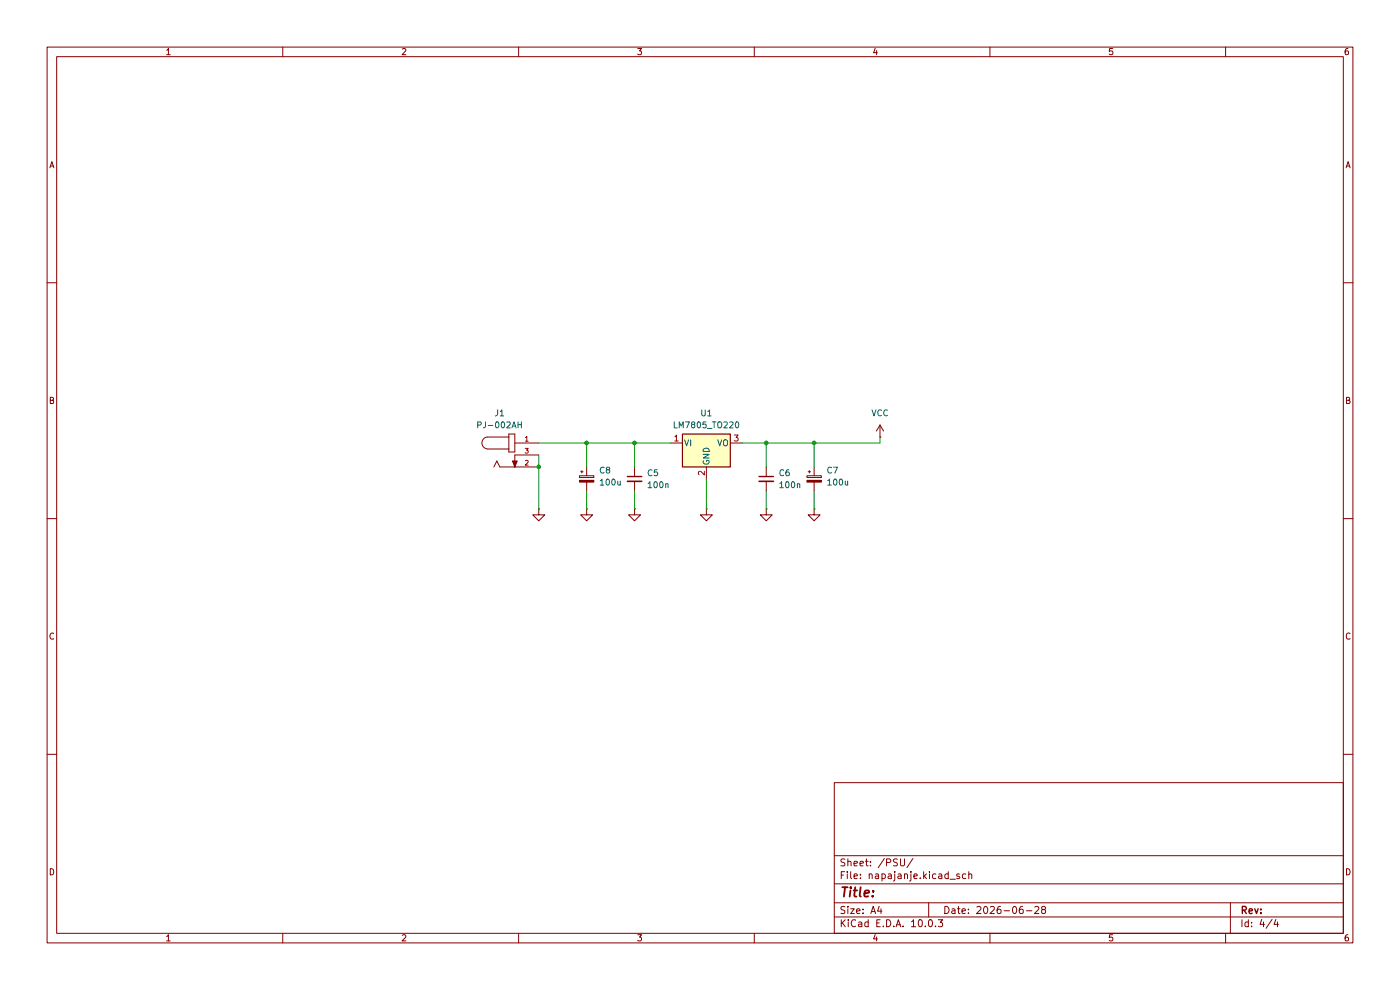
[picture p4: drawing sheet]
(kicad_sch
 (version 20260306)
 (generator "eeschema")
 (generator_version "10.0")
 (paper "A4")
 (title_block
  (date "2026-06-28"))
 (lib_symbols
  (symbol "Device:C_Polarized_Small"
   (pin_numbers (hide yes))
   (pin_names
    (offset 0.254) (hide yes)) (exclude_from_sim no) (in_bom yes) (on_board yes)
   (in_pos_files yes)
   (duplicate_pin_numbers_are_jumpers no)
   (property "Reference" "C" (at 0.254 1.778 0) (show_name no) (do_not_autoplace no) (effects (font (size 1.27 1.27)) (justify left)))
   (property "Value" "C_Polarized_Small" (at 0.254 -2.032 0) (show_name no) (do_not_autoplace no) (effects (font (size 1.27 1.27)) (justify left)))
   (property "Footprint" "" (at 0 0 0) (show_name no) (do_not_autoplace no) (hide yes) (effects (font (size 1.27 1.27))))
   (property "Datasheet" "" (at 0 0 0) (show_name no) (do_not_autoplace no) (hide yes) (effects (font (size 1.27 1.27))))
   (property "Description" "Polarized capacitor, small symbol" (at 0 0 0) (show_name no) (do_not_autoplace no) (hide yes) (effects (font (size 1.27 1.27))))
   (symbol "C_Polarized_Small_0_1"
    (rectangle (start -1.524 0.6858) (end 1.524 0.3048) (stroke (width 0) (type default)) (fill (type none)))
    (rectangle (start -1.524 -0.3048) (end 1.524 -0.6858) (stroke (width 0) (type default)) (fill (type outline)))
    (polyline (pts (xy -1.27 1.524) (xy -0.762 1.524)) (stroke (width 0) (type default)) (fill (type none)))
    (polyline (pts (xy -1.016 1.27) (xy -1.016 1.778)) (stroke (width 0) (type default)) (fill (type none))))
   (symbol "C_Polarized_Small_1_1"
    (pin passive line (at 0 2.54 270) (length 1.8542) (name "" (effects (font (size 1.27 1.27)))) (number "1" (effects (font (size 1.27 1.27)))))
    (pin passive line (at 0 -2.54 90) (length 1.8542) (name "" (effects (font (size 1.27 1.27)))) (number "2" (effects (font (size 1.27 1.27))))))
   (embedded_fonts no))
  (symbol "Device:C_Small"
   (pin_numbers (hide yes))
   (pin_names
    (offset 0.254) (hide yes)) (exclude_from_sim no) (in_bom yes) (on_board yes)
   (in_pos_files yes)
   (duplicate_pin_numbers_are_jumpers no)
   (property "Reference" "C" (at 0.254 1.778 0) (show_name no) (do_not_autoplace no) (effects (font (size 1.27 1.27)) (justify left)))
   (property "Value" "C_Small" (at 0.254 -2.032 0) (show_name no) (do_not_autoplace no) (effects (font (size 1.27 1.27)) (justify left)))
   (property "Footprint" "" (at 0 0 0) (show_name no) (do_not_autoplace no) (hide yes) (effects (font (size 1.27 1.27))))
   (property "Datasheet" "" (at 0 0 0) (show_name no) (do_not_autoplace no) (hide yes) (effects (font (size 1.27 1.27))))
   (property "Description" "Unpolarized capacitor, small symbol" (at 0 0 0) (show_name no) (do_not_autoplace no) (hide yes) (effects (font (size 1.27 1.27))))
   (symbol "C_Small_0_1"
    (polyline (pts (xy -1.524 0.508) (xy 1.524 0.508)) (stroke (width 0.3048) (type default)) (fill (type none)))
    (polyline (pts (xy -1.524 -0.508) (xy 1.524 -0.508)) (stroke (width 0.3302) (type default)) (fill (type none))))
   (symbol "C_Small_1_1"
    (pin passive line (at 0 2.54 270) (length 2.032) (name "" (effects (font (size 1.27 1.27)))) (number "1" (effects (font (size 1.27 1.27)))))
    (pin passive line (at 0 -2.54 90) (length 2.032) (name "" (effects (font (size 1.27 1.27)))) (number "2" (effects (font (size 1.27 1.27))))))
   (embedded_fonts no))
  (symbol "PJ-002AH:PJ-002AH"
   (pin_names
    (offset 1.016)) (exclude_from_sim no) (in_bom yes) (on_board yes)
   (in_pos_files yes)
   (duplicate_pin_numbers_are_jumpers no)
   (property "Reference" "J" (at -7.6272 5.0848 0) (show_name no) (do_not_autoplace no) (effects (font (size 1.27 1.27)) (justify left bottom)))
   (property "Value" "PJ-002AH" (at -7.6313 -5.0875 0) (show_name no) (do_not_autoplace no) (effects (font (size 1.27 1.27)) (justify left bottom)))
   (property "Footprint" "PJ-002AH:CUI_PJ-002AH" (at 0 0 0) (show_name no) (do_not_autoplace no) (hide yes) (effects (font (size 1.27 1.27)) (justify bottom)))
   (property "Datasheet" "" (at 0 0 0) (show_name no) (do_not_autoplace no) (hide yes) (effects (font (size 1.27 1.27))))
   (property "Description" "" (at 0 0 0) (show_name no) (do_not_autoplace no) (hide yes) (effects (font (size 1.27 1.27))))
   (property "MF" "Same Sky" (at 0 0 0) (show_name no) (do_not_autoplace no) (hide yes) (effects (font (size 1.27 1.27)) (justify bottom)))
   (property "Description_1" "2.0 x 6.5 mm, 5.0 A, Horizontal, Through Hole, Dc Power Jack Connector" (at 0 0 0) (show_name no) (do_not_autoplace no) (hide yes) (effects (font (size 1.27 1.27)) (justify bottom)))
   (property "Package" "None" (at 0 0 0) (show_name no) (do_not_autoplace no) (hide yes) (effects (font (size 1.27 1.27)) (justify bottom)))
   (property "Price" "None" (at 0 0 0) (show_name no) (do_not_autoplace no) (hide yes) (effects (font (size 1.27 1.27)) (justify bottom)))
   (property "Check_prices" "https://www.snapeda.com/parts/PJ-002AH/Same+Sky/view-part/?ref=eda" (at 0 0 0) (show_name no) (do_not_autoplace no) (hide yes) (effects (font (size 1.27 1.27)) (justify bottom)))
   (property "STANDARD" "Manufacturer recommendations" (at 0 0 0) (show_name no) (do_not_autoplace no) (hide yes) (effects (font (size 1.27 1.27)) (justify bottom)))
   (property "SnapEDA_Link" "https://www.snapeda.com/parts/PJ-002AH/Same+Sky/view-part/?ref=snap" (at 0 0 0) (show_name no) (do_not_autoplace no) (hide yes) (effects (font (size 1.27 1.27)) (justify bottom)))
   (property "MP" "PJ-002AH" (at 0 0 0) (show_name no) (do_not_autoplace no) (hide yes) (effects (font (size 1.27 1.27)) (justify bottom)))
   (property "Availability" "In Stock" (at 0 0 0) (show_name no) (do_not_autoplace no) (hide yes) (effects (font (size 1.27 1.27)) (justify bottom)))
   (property "MANUFACTURER" "CUI INC" (at 0 0 0) (show_name no) (do_not_autoplace no) (hide yes) (effects (font (size 1.27 1.27)) (justify bottom)))
   (symbol "PJ-002AH_0_0"
    (polyline (pts (xy -5.715 3.81) (xy -1.27 3.81)) (stroke (width 0.1524) (type default)) (fill (type none)))
    (arc (start -5.715 1.27) (mid -6.9794 2.54) (end -5.715 3.81) (stroke (width 0.1524) (type default)) (fill (type none)))
    (polyline (pts (xy -3.81 -1.27) (xy -4.445 -2.54)) (stroke (width 0.1524) (type default)) (fill (type none)))
    (polyline (pts (xy -3.175 -2.54) (xy -3.81 -1.27)) (stroke (width 0.1524) (type default)) (fill (type none)))
    (polyline (pts (xy -1.27 4.445) (xy -1.27 3.81)) (stroke (width 0.1524) (type default)) (fill (type none)))
    (polyline (pts (xy -1.27 3.81) (xy -1.27 1.27)) (stroke (width 0.1524) (type default)) (fill (type none)))
    (polyline (pts (xy -1.27 1.27) (xy -5.715 1.27)) (stroke (width 0.1524) (type default)) (fill (type none)))
    (polyline (pts (xy -1.27 1.27) (xy -1.27 0.635)) (stroke (width 0.1524) (type default)) (fill (type none)))
    (polyline (pts (xy -1.27 0.635) (xy 0 0.635)) (stroke (width 0.1524) (type default)) (fill (type none)))
    (polyline (pts (xy 0 4.445) (xy -1.27 4.445)) (stroke (width 0.1524) (type default)) (fill (type none)))
    (polyline (pts (xy 0 0.635) (xy 0 4.445)) (stroke (width 0.1524) (type default)) (fill (type none)))
    (polyline (pts (xy 0 0) (xy 0 -2.54)) (stroke (width 0.1524) (type default)) (fill (type none)))
    (polyline (pts (xy 0 -2.54) (xy -3.175 -2.54)) (stroke (width 0.1524) (type default)) (fill (type none)))
    (polyline (pts (xy 0 -2.54) (xy -0.508 -1.27) (xy 0.508 -1.27) (xy 0 -2.54)) (stroke (width 0.1524) (type default)) (fill (type outline)))
    (pin passive line (at 5.08 2.54 180) (length 5.08) (name "" (effects (font (size 1.016 1.016)))) (number "1" (effects (font (size 1.016 1.016)))))
    (pin passive line (at 5.08 -2.54 180) (length 5.08) (name "" (effects (font (size 1.016 1.016)))) (number "2" (effects (font (size 1.016 1.016)))))
    (pin passive line (at 5.08 0 180) (length 5.08) (name "" (effects (font (size 1.016 1.016)))) (number "3" (effects (font (size 1.016 1.016))))))
   (embedded_fonts no))
  (symbol "Regulator_Linear:LM7805_TO220"
   (pin_names
    (offset 0.254)) (exclude_from_sim no) (in_bom yes) (on_board yes)
   (in_pos_files yes)
   (duplicate_pin_numbers_are_jumpers no)
   (property "Reference" "U" (at -3.81 3.175 0) (show_name no) (do_not_autoplace no) (effects (font (size 1.27 1.27))))
   (property "Value" "LM7805_TO220" (at 0 3.175 0) (show_name no) (do_not_autoplace no) (effects (font (size 1.27 1.27)) (justify left)))
   (property "Footprint" "Package_TO_SOT_THT:TO-220-3_Vertical" (at 0 5.715 0) (show_name no) (do_not_autoplace no) (hide yes) (effects (font (size 1.27 1.27)
    (italic yes))))
   (property "Datasheet" "https://www.onsemi.cn/PowerSolutions/document/MC7800-D.PDF" (at 0 -1.27 0) (show_name no) (do_not_autoplace no) (hide yes) (effects (font (size 1.27 1.27))))
   (property "Description" "Positive 1A 35V Linear Regulator, Fixed Output 5V, TO-220" (at 0 0 0) (show_name no) (do_not_autoplace no) (hide yes) (effects (font (size 1.27 1.27))))
   (symbol "LM7805_TO220_0_1"
    (rectangle (start -5.08 1.905) (end 5.08 -5.08) (stroke (width 0.254) (type default)) (fill (type background))))
   (symbol "LM7805_TO220_1_1"
    (pin power_in line (at -7.62 0 0) (length 2.54) (name "VI" (effects (font (size 1.27 1.27)))) (number "1" (effects (font (size 1.27 1.27)))))
    (pin power_in line (at 0 -7.62 90) (length 2.54) (name "GND" (effects (font (size 1.27 1.27)))) (number "2" (effects (font (size 1.27 1.27)))))
    (pin power_out line (at 7.62 0 180) (length 2.54) (name "VO" (effects (font (size 1.27 1.27)))) (number "3" (effects (font (size 1.27 1.27))))))
   (embedded_fonts no))
  (symbol "power:GND"
   (power global)
   (pin_numbers (hide yes))
   (pin_names
    (offset 0) (hide yes)) (exclude_from_sim no) (in_bom yes) (on_board yes)
   (in_pos_files yes)
   (duplicate_pin_numbers_are_jumpers no)
   (property "Reference" "#PWR" (at 0 -6.35 0) (show_name no) (do_not_autoplace no) (hide yes) (effects (font (size 1.27 1.27))))
   (property "Value" "GND" (at 0 -3.81 0) (show_name no) (do_not_autoplace no) (effects (font (size 1.27 1.27))))
   (property "Footprint" "" (at 0 0 0) (show_name no) (do_not_autoplace no) (hide yes) (effects (font (size 1.27 1.27))))
   (property "Datasheet" "" (at 0 0 0) (show_name no) (do_not_autoplace no) (hide yes) (effects (font (size 1.27 1.27))))
   (property "Description" "Power symbol creates a global label with name \"GND\" , ground" (at 0 0 0) (show_name no) (do_not_autoplace no) (hide yes) (effects (font (size 1.27 1.27))))
   (symbol "GND_0_1"
    (polyline (pts (xy 0 0) (xy 0 -1.27) (xy 1.27 -1.27) (xy 0 -2.54) (xy -1.27 -1.27) (xy 0 -1.27)) (stroke (width 0) (type default)) (fill (type none))))
   (symbol "GND_1_1"
    (pin power_in line (at 0 0 270) (length 0) (name "" (effects (font (size 1.27 1.27)))) (number "1" (effects (font (size 1.27 1.27))))))
   (embedded_fonts no))
  (symbol "power:VCC"
   (power global)
   (pin_numbers (hide yes))
   (pin_names
    (offset 0) (hide yes)) (exclude_from_sim no) (in_bom yes) (on_board yes)
   (in_pos_files yes)
   (duplicate_pin_numbers_are_jumpers no)
   (property "Reference" "#PWR" (at 0 -3.81 0) (show_name no) (do_not_autoplace no) (hide yes) (effects (font (size 1.27 1.27))))
   (property "Value" "VCC" (at 0 3.556 0) (show_name no) (do_not_autoplace no) (effects (font (size 1.27 1.27))))
   (property "Footprint" "" (at 0 0 0) (show_name no) (do_not_autoplace no) (hide yes) (effects (font (size 1.27 1.27))))
   (property "Datasheet" "" (at 0 0 0) (show_name no) (do_not_autoplace no) (hide yes) (effects (font (size 1.27 1.27))))
   (property "Description" "Power symbol creates a global label with name \"VCC\"" (at 0 0 0) (show_name no) (do_not_autoplace no) (hide yes) (effects (font (size 1.27 1.27))))
   (symbol "VCC_0_1"
    (polyline (pts (xy -0.762 1.27) (xy 0 2.54)) (stroke (width 0) (type default)) (fill (type none)))
    (polyline (pts (xy 0 2.54) (xy 0.762 1.27)) (stroke (width 0) (type default)) (fill (type none)))
    (polyline (pts (xy 0 0) (xy 0 2.54)) (stroke (width 0) (type default)) (fill (type none))))
   (symbol "VCC_1_1"
    (pin power_in line (at 0 0 90) (length 0) (name "" (effects (font (size 1.27 1.27)))) (number "1" (effects (font (size 1.27 1.27))))))
   (embedded_fonts no)))
 (junction
  (at 124.46 93.98)
  (diameter 0)
  (color 0 0 0 0))
 (junction
  (at 114.3 99.06)
  (diameter 0)
  (color 0 0 0 0))
 (junction
  (at 172.72 93.98)
  (diameter 0)
  (color 0 0 0 0))
 (junction
  (at 134.62 93.98)
  (diameter 0)
  (color 0 0 0 0))
 (junction
  (at 162.56 93.98)
  (diameter 0)
  (color 0 0 0 0))
 (wire
  (pts (xy 134.62 93.98) (xy 124.46 93.98))
  (stroke (width 0) (type default)))
 (wire
  (pts (xy 186.69 92.71) (xy 186.69 93.98))
  (stroke (width 0) (type default)))
 (wire
  (pts (xy 172.72 93.98) (xy 172.72 99.06))
  (stroke (width 0) (type default)))
 (wire
  (pts (xy 162.56 93.98) (xy 162.56 99.06))
  (stroke (width 0) (type default)))
 (wire
  (pts (xy 172.72 93.98) (xy 162.56 93.98))
  (stroke (width 0) (type default)))
 (wire
  (pts (xy 114.3 96.52) (xy 114.3 99.06))
  (stroke (width 0) (type default)))
 (wire
  (pts (xy 162.56 93.98) (xy 157.48 93.98))
  (stroke (width 0) (type default)))
 (wire
  (pts (xy 124.46 93.98) (xy 124.46 99.06))
  (stroke (width 0) (type default)))
 (wire
  (pts (xy 134.62 93.98) (xy 134.62 99.06))
  (stroke (width 0) (type default)))
 (wire
  (pts (xy 134.62 104.14) (xy 134.62 107.95))
  (stroke (width 0) (type default)))
 (wire
  (pts (xy 114.3 93.98) (xy 124.46 93.98))
  (stroke (width 0) (type default)))
 (wire
  (pts (xy 142.24 93.98) (xy 134.62 93.98))
  (stroke (width 0) (type default)))
 (wire
  (pts (xy 114.3 99.06) (xy 114.3 107.95))
  (stroke (width 0) (type default)))
 (wire
  (pts (xy 186.69 93.98) (xy 172.72 93.98))
  (stroke (width 0) (type default)))
 (wire
  (pts (xy 124.46 104.14) (xy 124.46 107.95))
  (stroke (width 0) (type default)))
 (wire
  (pts (xy 162.56 104.14) (xy 162.56 107.95))
  (stroke (width 0) (type default)))
 (wire
  (pts (xy 172.72 104.14) (xy 172.72 107.95))
  (stroke (width 0) (type default)))
 (wire
  (pts (xy 149.86 101.6) (xy 149.86 107.95))
  (stroke (width 0) (type default)))
 (symbol
  (lib_id "Device:C_Polarized_Small")
  (at 172.72 101.6 0)
  (unit 1)
  (body_style 1)
  (exclude_from_sim no)
  (in_bom yes)
  (on_board yes)
  (in_pos_files yes)
  (dnp no)
  (fields_autoplaced yes)
  (property "Reference" "C7" (at 175.26 99.7838 0) (show_name no) (do_not_autoplace no) (effects (font (size 1.27 1.27)) (justify left)))
  (property "Value" "100u" (at 175.26 102.3238 0) (show_name no) (do_not_autoplace no) (effects (font (size 1.27 1.27)) (justify left)))
  (property "Footprint" "Capacitor_THT:C_Radial_D4.0mm_H5.0mm_P1.50mm" (at 172.72 101.6 0) (hide yes) (show_name no) (do_not_autoplace no) (effects (font (size 1.27 1.27))))
  (property "Datasheet" "" (at 172.72 101.6 0) (hide yes) (show_name no) (do_not_autoplace no) (effects (font (size 1.27 1.27))))
  (property "Description" "Polarized capacitor, small symbol" (at 172.72 101.6 0) (hide yes) (show_name no) (do_not_autoplace no) (effects (font (size 1.27 1.27))))
  (pin "2")
  (pin "1"))
 (symbol
  (lib_id "power:GND")
  (at 149.86 107.95 0)
  (unit 1)
  (body_style 1)
  (exclude_from_sim no)
  (in_bom yes)
  (on_board yes)
  (in_pos_files yes)
  (dnp no)
  (fields_autoplaced yes)
  (property "Reference" "#PWR09" (at 149.86 114.3 0) (hide yes) (show_name no) (do_not_autoplace no) (effects (font (size 1.27 1.27))))
  (property "Value" "GND" (at 149.86 113.03 0) (hide yes) (show_name no) (do_not_autoplace no) (effects (font (size 1.27 1.27))))
  (property "Footprint" "" (at 149.86 107.95 0) (hide yes) (show_name no) (do_not_autoplace no) (effects (font (size 1.27 1.27))))
  (property "Datasheet" "" (at 149.86 107.95 0) (hide yes) (show_name no) (do_not_autoplace no) (effects (font (size 1.27 1.27))))
  (property "Description" "Power symbol creates a global label with name \"GND\" , ground" (at 149.86 107.95 0) (hide yes) (show_name no) (do_not_autoplace no) (effects (font (size 1.27 1.27))))
  (pin "1"))
 (symbol
  (lib_id "Regulator_Linear:LM7805_TO220")
  (at 149.86 93.98 0)
  (unit 1)
  (body_style 1)
  (exclude_from_sim no)
  (in_bom yes)
  (on_board yes)
  (in_pos_files yes)
  (dnp no)
  (fields_autoplaced yes)
  (property "Reference" "U1" (at 149.86 87.63 0) (show_name no) (do_not_autoplace no) (effects (font (size 1.27 1.27))))
  (property "Value" "LM7805_TO220" (at 149.86 90.17 0) (show_name no) (do_not_autoplace no) (effects (font (size 1.27 1.27))))
  (property "Footprint" "Package_TO_SOT_THT:TO-220-3_Vertical" (at 149.86 88.265 0) (hide yes) (show_name no) (do_not_autoplace no) (effects (font (size 1.27 1.27)
    (italic yes))))
  (property "Datasheet" "https://www.onsemi.cn/PowerSolutions/document/MC7800-D.PDF" (at 149.86 95.25 0) (hide yes) (show_name no) (do_not_autoplace no) (effects (font (size 1.27 1.27))))
  (property "Description" "Positive 1A 35V Linear Regulator, Fixed Output 5V, TO-220" (at 149.86 93.98 0) (hide yes) (show_name no) (do_not_autoplace no) (effects (font (size 1.27 1.27))))
  (pin "2")
  (pin "3")
  (pin "1"))
 (symbol
  (lib_id "power:GND")
  (at 162.56 107.95 0)
  (unit 1)
  (body_style 1)
  (exclude_from_sim no)
  (in_bom yes)
  (on_board yes)
  (in_pos_files yes)
  (dnp no)
  (fields_autoplaced yes)
  (property "Reference" "#PWR011" (at 162.56 114.3 0) (hide yes) (show_name no) (do_not_autoplace no) (effects (font (size 1.27 1.27))))
  (property "Value" "GND" (at 162.56 113.03 0) (hide yes) (show_name no) (do_not_autoplace no) (effects (font (size 1.27 1.27))))
  (property "Footprint" "" (at 162.56 107.95 0) (hide yes) (show_name no) (do_not_autoplace no) (effects (font (size 1.27 1.27))))
  (property "Datasheet" "" (at 162.56 107.95 0) (hide yes) (show_name no) (do_not_autoplace no) (effects (font (size 1.27 1.27))))
  (property "Description" "Power symbol creates a global label with name \"GND\" , ground" (at 162.56 107.95 0) (hide yes) (show_name no) (do_not_autoplace no) (effects (font (size 1.27 1.27))))
  (pin "1"))
 (symbol
  (lib_id "power:GND")
  (at 114.3 107.95 0)
  (unit 1)
  (body_style 1)
  (exclude_from_sim no)
  (in_bom yes)
  (on_board yes)
  (in_pos_files yes)
  (dnp no)
  (fields_autoplaced yes)
  (property "Reference" "#PWR014" (at 114.3 114.3 0) (hide yes) (show_name no) (do_not_autoplace no) (effects (font (size 1.27 1.27))))
  (property "Value" "GND" (at 114.3 113.03 0) (hide yes) (show_name no) (do_not_autoplace no) (effects (font (size 1.27 1.27))))
  (property "Footprint" "" (at 114.3 107.95 0) (hide yes) (show_name no) (do_not_autoplace no) (effects (font (size 1.27 1.27))))
  (property "Datasheet" "" (at 114.3 107.95 0) (hide yes) (show_name no) (do_not_autoplace no) (effects (font (size 1.27 1.27))))
  (property "Description" "Power symbol creates a global label with name \"GND\" , ground" (at 114.3 107.95 0) (hide yes) (show_name no) (do_not_autoplace no) (effects (font (size 1.27 1.27))))
  (pin "1"))
 (symbol
  (lib_id "power:VCC")
  (at 186.69 92.71 0)
  (unit 1)
  (body_style 1)
  (exclude_from_sim no)
  (in_bom yes)
  (on_board yes)
  (in_pos_files yes)
  (dnp no)
  (fields_autoplaced yes)
  (property "Reference" "#PWR08" (at 186.69 96.52 0) (hide yes) (show_name no) (do_not_autoplace no) (effects (font (size 1.27 1.27))))
  (property "Value" "VCC" (at 186.69 87.63 0) (show_name no) (do_not_autoplace no) (effects (font (size 1.27 1.27))))
  (property "Footprint" "" (at 186.69 92.71 0) (hide yes) (show_name no) (do_not_autoplace no) (effects (font (size 1.27 1.27))))
  (property "Datasheet" "" (at 186.69 92.71 0) (hide yes) (show_name no) (do_not_autoplace no) (effects (font (size 1.27 1.27))))
  (property "Description" "Power symbol creates a global label with name \"VCC\"" (at 186.69 92.71 0) (hide yes) (show_name no) (do_not_autoplace no) (effects (font (size 1.27 1.27))))
  (pin "1"))
 (symbol
  (lib_id "power:GND")
  (at 134.62 107.95 0)
  (unit 1)
  (body_style 1)
  (exclude_from_sim no)
  (in_bom yes)
  (on_board yes)
  (in_pos_files yes)
  (dnp no)
  (fields_autoplaced yes)
  (property "Reference" "#PWR010" (at 134.62 114.3 0) (hide yes) (show_name no) (do_not_autoplace no) (effects (font (size 1.27 1.27))))
  (property "Value" "GND" (at 134.62 113.03 0) (hide yes) (show_name no) (do_not_autoplace no) (effects (font (size 1.27 1.27))))
  (property "Footprint" "" (at 134.62 107.95 0) (hide yes) (show_name no) (do_not_autoplace no) (effects (font (size 1.27 1.27))))
  (property "Datasheet" "" (at 134.62 107.95 0) (hide yes) (show_name no) (do_not_autoplace no) (effects (font (size 1.27 1.27))))
  (property "Description" "Power symbol creates a global label with name \"GND\" , ground" (at 134.62 107.95 0) (hide yes) (show_name no) (do_not_autoplace no) (effects (font (size 1.27 1.27))))
  (pin "1"))
 (symbol
  (lib_id "power:GND")
  (at 124.46 107.95 0)
  (unit 1)
  (body_style 1)
  (exclude_from_sim no)
  (in_bom yes)
  (on_board yes)
  (in_pos_files yes)
  (dnp no)
  (fields_autoplaced yes)
  (property "Reference" "#PWR013" (at 124.46 114.3 0) (hide yes) (show_name no) (do_not_autoplace no) (effects (font (size 1.27 1.27))))
  (property "Value" "GND" (at 124.46 113.03 0) (hide yes) (show_name no) (do_not_autoplace no) (effects (font (size 1.27 1.27))))
  (property "Footprint" "" (at 124.46 107.95 0) (hide yes) (show_name no) (do_not_autoplace no) (effects (font (size 1.27 1.27))))
  (property "Datasheet" "" (at 124.46 107.95 0) (hide yes) (show_name no) (do_not_autoplace no) (effects (font (size 1.27 1.27))))
  (property "Description" "Power symbol creates a global label with name \"GND\" , ground" (at 124.46 107.95 0) (hide yes) (show_name no) (do_not_autoplace no) (effects (font (size 1.27 1.27))))
  (pin "1"))
 (symbol
  (lib_id "PJ-002AH:PJ-002AH")
  (at 109.22 96.52 0)
  (unit 1)
  (body_style 1)
  (exclude_from_sim no)
  (in_bom yes)
  (on_board yes)
  (in_pos_files yes)
  (dnp no)
  (fields_autoplaced yes)
  (property "Reference" "J1" (at 105.9843 87.63 0) (show_name no) (do_not_autoplace no) (effects (font (size 1.27 1.27))))
  (property "Value" "PJ-002AH" (at 105.9843 90.17 0) (show_name no) (do_not_autoplace no) (effects (font (size 1.27 1.27))))
  (property "Footprint" "PJ-002AH:CUI_PJ-002AH" (at 109.22 96.52 0) (hide yes) (show_name no) (do_not_autoplace no) (effects (font (size 1.27 1.27)) (justify bottom)))
  (property "Datasheet" "" (at 109.22 96.52 0) (hide yes) (show_name no) (do_not_autoplace no) (effects (font (size 1.27 1.27))))
  (property "Description" "" (at 109.22 96.52 0) (hide yes) (show_name no) (do_not_autoplace no) (effects (font (size 1.27 1.27))))
  (property "MF" "Same Sky" (at 109.22 96.52 0) (hide yes) (show_name no) (do_not_autoplace no) (effects (font (size 1.27 1.27)) (justify bottom)))
  (property "Description_1" "2.0 x 6.5 mm, 5.0 A, Horizontal, Through Hole, Dc Power Jack Connector" (at 109.22 96.52 0) (hide yes) (show_name no) (do_not_autoplace no) (effects (font (size 1.27 1.27)) (justify bottom)))
  (property "Package" "None" (at 109.22 96.52 0) (hide yes) (show_name no) (do_not_autoplace no) (effects (font (size 1.27 1.27)) (justify bottom)))
  (property "Price" "None" (at 109.22 96.52 0) (hide yes) (show_name no) (do_not_autoplace no) (effects (font (size 1.27 1.27)) (justify bottom)))
  (property "Check_prices" "https://www.snapeda.com/parts/PJ-002AH/Same+Sky/view-part/?ref=eda" (at 109.22 96.52 0) (hide yes) (show_name no) (do_not_autoplace no) (effects (font (size 1.27 1.27)) (justify bottom)))
  (property "STANDARD" "Manufacturer recommendations" (at 109.22 96.52 0) (hide yes) (show_name no) (do_not_autoplace no) (effects (font (size 1.27 1.27)) (justify bottom)))
  (property "SnapEDA_Link" "https://www.snapeda.com/parts/PJ-002AH/Same+Sky/view-part/?ref=snap" (at 109.22 96.52 0) (hide yes) (show_name no) (do_not_autoplace no) (effects (font (size 1.27 1.27)) (justify bottom)))
  (property "MP" "PJ-002AH" (at 109.22 96.52 0) (hide yes) (show_name no) (do_not_autoplace no) (effects (font (size 1.27 1.27)) (justify bottom)))
  (property "Availability" "In Stock" (at 109.22 96.52 0) (hide yes) (show_name no) (do_not_autoplace no) (effects (font (size 1.27 1.27)) (justify bottom)))
  (property "MANUFACTURER" "CUI INC" (at 109.22 96.52 0) (hide yes) (show_name no) (do_not_autoplace no) (effects (font (size 1.27 1.27)) (justify bottom)))
  (pin "2")
  (pin "3")
  (pin "1"))
 (symbol
  (lib_id "power:GND")
  (at 172.72 107.95 0)
  (unit 1)
  (body_style 1)
  (exclude_from_sim no)
  (in_bom yes)
  (on_board yes)
  (in_pos_files yes)
  (dnp no)
  (fields_autoplaced yes)
  (property "Reference" "#PWR012" (at 172.72 114.3 0) (hide yes) (show_name no) (do_not_autoplace no) (effects (font (size 1.27 1.27))))
  (property "Value" "GND" (at 172.72 113.03 0) (hide yes) (show_name no) (do_not_autoplace no) (effects (font (size 1.27 1.27))))
  (property "Footprint" "" (at 172.72 107.95 0) (hide yes) (show_name no) (do_not_autoplace no) (effects (font (size 1.27 1.27))))
  (property "Datasheet" "" (at 172.72 107.95 0) (hide yes) (show_name no) (do_not_autoplace no) (effects (font (size 1.27 1.27))))
  (property "Description" "Power symbol creates a global label with name \"GND\" , ground" (at 172.72 107.95 0) (hide yes) (show_name no) (do_not_autoplace no) (effects (font (size 1.27 1.27))))
  (pin "1"))
 (symbol
  (lib_id "Device:C_Small")
  (at 134.62 101.6 0)
  (unit 1)
  (body_style 1)
  (exclude_from_sim no)
  (in_bom yes)
  (on_board yes)
  (in_pos_files yes)
  (dnp no)
  (fields_autoplaced yes)
  (property "Reference" "C5" (at 137.16 100.3362 0) (show_name no) (do_not_autoplace no) (effects (font (size 1.27 1.27)) (justify left)))
  (property "Value" "100n" (at 137.16 102.8762 0) (show_name no) (do_not_autoplace no) (effects (font (size 1.27 1.27)) (justify left)))
  (property "Footprint" "Capacitor_THT:C_Disc_D3.0mm_W1.6mm_P2.50mm" (at 134.62 101.6 0) (hide yes) (show_name no) (do_not_autoplace no) (effects (font (size 1.27 1.27))))
  (property "Datasheet" "" (at 134.62 101.6 0) (hide yes) (show_name no) (do_not_autoplace no) (effects (font (size 1.27 1.27))))
  (property "Description" "Unpolarized capacitor, small symbol" (at 134.62 101.6 0) (hide yes) (show_name no) (do_not_autoplace no) (effects (font (size 1.27 1.27))))
  (pin "2")
  (pin "1"))
 (symbol
  (lib_id "Device:C_Small")
  (at 162.56 101.6 0)
  (unit 1)
  (body_style 1)
  (exclude_from_sim no)
  (in_bom yes)
  (on_board yes)
  (in_pos_files yes)
  (dnp no)
  (fields_autoplaced yes)
  (property "Reference" "C6" (at 165.1 100.3362 0) (show_name no) (do_not_autoplace no) (effects (font (size 1.27 1.27)) (justify left)))
  (property "Value" "100n" (at 165.1 102.8762 0) (show_name no) (do_not_autoplace no) (effects (font (size 1.27 1.27)) (justify left)))
  (property "Footprint" "Capacitor_THT:C_Disc_D3.0mm_W1.6mm_P2.50mm" (at 162.56 101.6 0) (hide yes) (show_name no) (do_not_autoplace no) (effects (font (size 1.27 1.27))))
  (property "Datasheet" "" (at 162.56 101.6 0) (hide yes) (show_name no) (do_not_autoplace no) (effects (font (size 1.27 1.27))))
  (property "Description" "Unpolarized capacitor, small symbol" (at 162.56 101.6 0) (hide yes) (show_name no) (do_not_autoplace no) (effects (font (size 1.27 1.27))))
  (pin "2")
  (pin "1"))
 (symbol
  (lib_id "Device:C_Polarized_Small")
  (at 124.46 101.6 0)
  (unit 1)
  (body_style 1)
  (exclude_from_sim no)
  (in_bom yes)
  (on_board yes)
  (in_pos_files yes)
  (dnp no)
  (fields_autoplaced yes)
  (property "Reference" "C8" (at 127 99.7838 0) (show_name no) (do_not_autoplace no) (effects (font (size 1.27 1.27)) (justify left)))
  (property "Value" "100u" (at 127 102.3238 0) (show_name no) (do_not_autoplace no) (effects (font (size 1.27 1.27)) (justify left)))
  (property "Footprint" "Capacitor_THT:C_Radial_D4.0mm_H5.0mm_P1.50mm" (at 124.46 101.6 0) (hide yes) (show_name no) (do_not_autoplace no) (effects (font (size 1.27 1.27))))
  (property "Datasheet" "" (at 124.46 101.6 0) (hide yes) (show_name no) (do_not_autoplace no) (effects (font (size 1.27 1.27))))
  (property "Description" "Polarized capacitor, small symbol" (at 124.46 101.6 0) (hide yes) (show_name no) (do_not_autoplace no) (effects (font (size 1.27 1.27))))
  (pin "2")
  (pin "1")))
